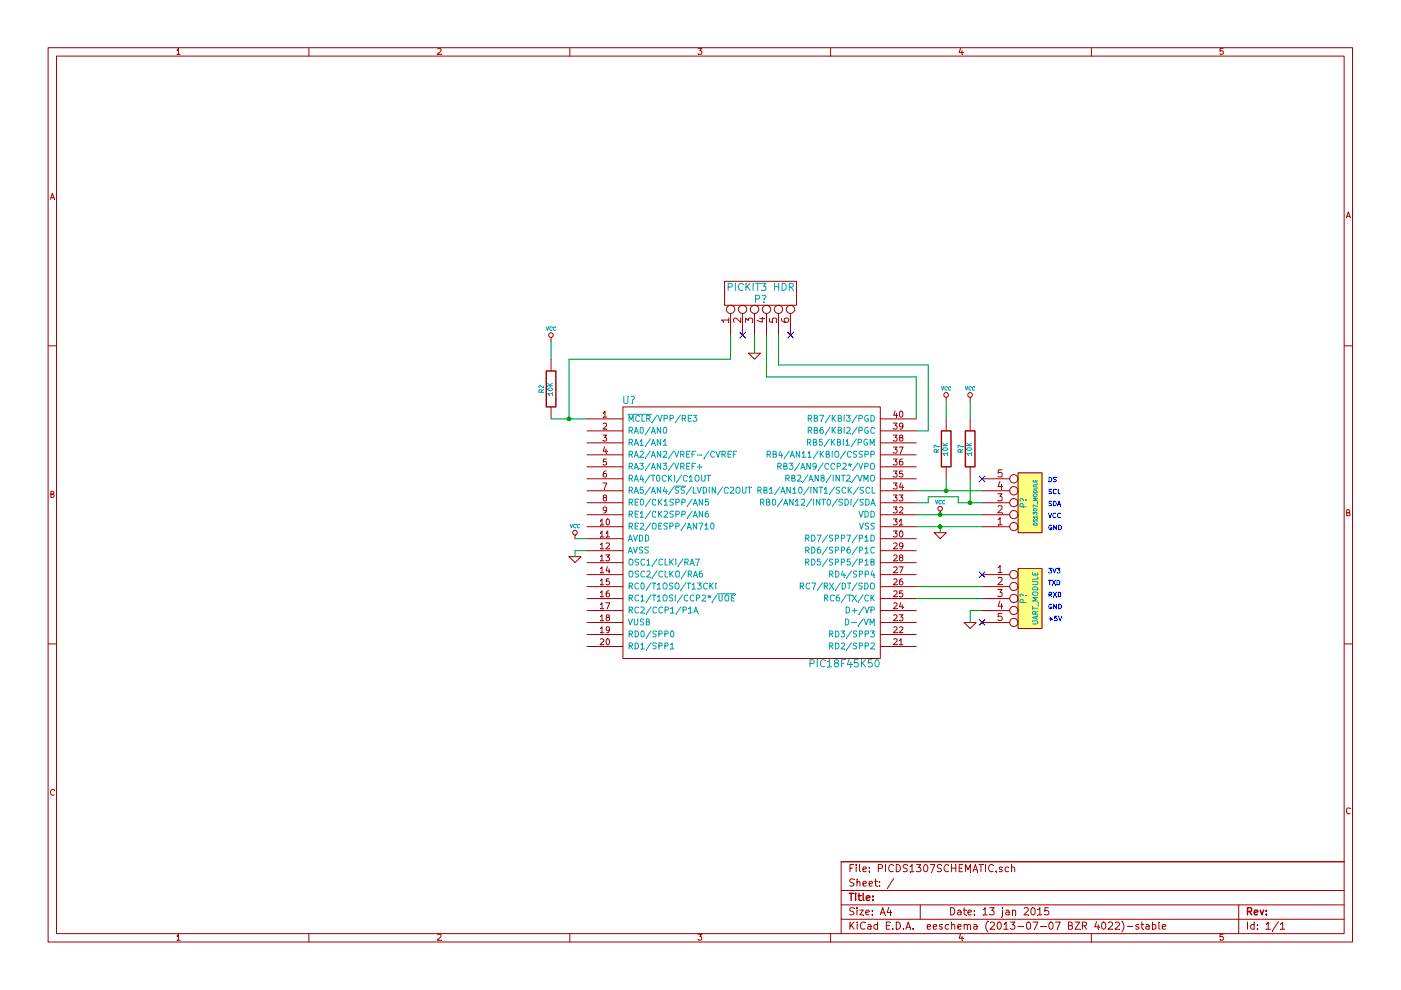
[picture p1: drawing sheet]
EESchema Schematic File Version 2
LIBS:power
LIBS:device
LIBS:transistors
LIBS:conn
LIBS:linear
LIBS:regul
LIBS:74xx
LIBS:cmos4000
LIBS:adc-dac
LIBS:memory
LIBS:xilinx
LIBS:special
LIBS:microcontrollers
LIBS:dsp
LIBS:microchip
LIBS:analog_switches
LIBS:motorola
LIBS:texas
LIBS:intel
LIBS:audio
LIBS:interface
LIBS:digital-audio
LIBS:philips
LIBS:display
LIBS:cypress
LIBS:siliconi
LIBS:opto
LIBS:atmel
LIBS:contrib
LIBS:valves
LIBS:MCPARTS
LIBS:PICDS1307SCHEMATIC-cache
EELAYER 27 0
EELAYER END
$Descr A4 11693 8268
encoding utf-8
Sheet 1 1
Title ""
Date "13 jan 2015"
Rev ""
Comp ""
Comment1 ""
Comment2 ""
Comment3 ""
Comment4 ""
$EndDescr
$Comp
L PIC18F45K50 U?
U 1 1
P 6300 4350
F 0 "U?" H 5250 5350 60  0000 C CNN
F 1 "PIC18F45K50" H 7050 3150 60  0000 C CNN
F 2 "~" H 6300 4350 60  0000 C CNN
F 3 "~" H 6300 4350 60  0000 C CNN
	1    6300 4350
	1    0    0    -1  
$EndComp
$Comp
L VCC #PWR?
U 1 1
P 7850 4300
F 0 "#PWR?" H 7850 4400 30  0001 C CNN
F 1 "VCC" H 7850 4400 30  0000 C CNN
F 2 "" H 7850 4300 60  0000 C CNN
F 3 "" H 7850 4300 60  0000 C CNN
	1    7850 4300
	1    0    0    -1  
$EndComp
$Comp
L GND #PWR?
U 1 1
P 7850 4450
F 0 "#PWR?" H 7850 4450 30  0001 C CNN
F 1 "GND" H 7850 4380 30  0001 C CNN
F 2 "" H 7850 4450 60  0000 C CNN
F 3 "" H 7850 4450 60  0000 C CNN
	1    7850 4450
	1    0    0    -1  
$EndComp
$Comp
L VCC #PWR?
U 1 1
P 4800 4500
F 0 "#PWR?" H 4800 4600 30  0001 C CNN
F 1 "VCC" H 4800 4600 30  0000 C CNN
F 2 "" H 4800 4500 60  0000 C CNN
F 3 "" H 4800 4500 60  0000 C CNN
	1    4800 4500
	1    0    0    -1  
$EndComp
$Comp
L GND #PWR?
U 1 1
P 4800 4650
F 0 "#PWR?" H 4800 4650 30  0001 C CNN
F 1 "GND" H 4800 4580 30  0001 C CNN
F 2 "" H 4800 4650 60  0000 C CNN
F 3 "" H 4800 4650 60  0000 C CNN
	1    4800 4650
	1    0    0    -1  
$EndComp
$Comp
L CONN_6 P?
U 1 1
P 6350 2450
F 0 "P?" V 6300 2450 60  0000 C CNN
F 1 "PICKIT3 HDR" V 6400 2450 60  0000 C CNN
F 2 "" H 6350 2450 60  0000 C CNN
F 3 "" H 6350 2450 60  0000 C CNN
	1    6350 2450
	0    -1   -1   0   
$EndComp
$Comp
L VCC #PWR?
U 1 1
P 4600 2850
F 0 "#PWR?" H 4600 2950 30  0001 C CNN
F 1 "VCC" H 4600 2950 30  0000 C CNN
F 2 "" H 4600 2850 60  0000 C CNN
F 3 "" H 4600 2850 60  0000 C CNN
	1    4600 2850
	1    0    0    -1  
$EndComp
$Comp
L R R?
U 1 1
P 4600 3250
F 0 "R?" V 4680 3250 40  0000 C CNN
F 1 "10K" V 4607 3251 40  0000 C CNN
F 2 "~" V 4530 3250 30  0000 C CNN
F 3 "~" H 4600 3250 30  0000 C CNN
	1    4600 3250
	-1   0    0    1   
$EndComp
NoConn ~ 6600 2800
NoConn ~ 6200 2800
$Comp
L GND #PWR?
U 1 1
P 6300 2950
F 0 "#PWR?" H 6300 2950 30  0001 C CNN
F 1 "GND" H 6300 2880 30  0001 C CNN
F 2 "" H 6300 2950 60  0000 C CNN
F 3 "" H 6300 2950 60  0000 C CNN
	1    6300 2950
	1    0    0    -1  
$EndComp
$Comp
L CONN_5 P?
U 1 1
P 8600 5000
F 0 "P?" V 8550 5000 50  0000 C CNN
F 1 "UART_MODULE" V 8650 5000 43  0000 C CNN
F 2 "" H 8600 5000 60  0000 C CNN
F 3 "" H 8600 5000 60  0000 C CNN
	1    8600 5000
	1    0    0    -1  
$EndComp
NoConn ~ 8200 4800
NoConn ~ 8200 5200
$Comp
L GND #PWR?
U 1 1
P 8100 5200
F 0 "#PWR?" H 8100 5200 30  0001 C CNN
F 1 "GND" H 8100 5130 30  0001 C CNN
F 2 "" H 8100 5200 60  0000 C CNN
F 3 "" H 8100 5200 60  0000 C CNN
	1    8100 5200
	1    0    0    -1  
$EndComp
Wire Wire Line
	7650 4400 8200 4400
Wire Wire Line
	7850 4400 7850 4450
Wire Wire Line
	7650 4300 8200 4300
Wire Wire Line
	4800 4500 4900 4500
Wire Wire Line
	4900 4600 4800 4600
Wire Wire Line
	4800 4600 4800 4650
Wire Wire Line
	4600 3000 4600 2850
Wire Wire Line
	4600 3500 4900 3500
Wire Wire Line
	4750 3500 4750 3000
Wire Wire Line
	4750 3000 6100 3000
Wire Wire Line
	6100 3000 6100 2800
Connection ~ 4750 3500
Wire Wire Line
	7650 3500 7650 3150
Wire Wire Line
	7650 3150 6400 3150
Wire Wire Line
	6400 3150 6400 2800
Wire Wire Line
	7750 3600 7650 3600
Wire Wire Line
	7750 3050 7750 3600
Wire Wire Line
	7750 3050 6500 3050
Wire Wire Line
	6500 3050 6500 2800
Wire Wire Line
	6300 2800 6300 2950
Wire Wire Line
	8200 5100 8100 5100
Wire Wire Line
	8100 5100 8100 5200
Wire Wire Line
	7650 5000 8200 5000
Wire Wire Line
	7650 4900 8200 4900
Text Notes 8750 4800 0    39   ~ 0
3V3
Text Notes 8750 4900 0    39   ~ 0
TXD
Text Notes 8750 5000 0    39   ~ 0
RXD
Text Notes 8750 5100 0    39   ~ 0
GND
Text Notes 8750 5200 0    39   ~ 0
+5V
$Comp
L CONN_5 P?
U 1 1
P 8600 4200
F 0 "P?" V 8550 4200 50  0000 C CNN
F 1 "DS1307_MODULE" V 8650 4200 31  0000 C CNN
F 2 "" H 8600 4200 60  0000 C CNN
F 3 "" H 8600 4200 60  0000 C CNN
	1    8600 4200
	1    0    0    1   
$EndComp
Text Notes 8750 4439 0    39   ~ 0
GND
Text Notes 8750 4339 0    39   ~ 0
VCC
Text Notes 8750 4239 0    39   ~ 0
SDA
Text Notes 8750 4139 0    39   ~ 0
SCL
Text Notes 8750 4039 0    39   ~ 0
DS
Connection ~ 7850 4300
Connection ~ 7850 4400
Wire Wire Line
	8200 4200 8000 4200
Wire Wire Line
	8000 4200 8000 4150
Wire Wire Line
	8000 4150 7750 4150
Wire Wire Line
	7750 4150 7750 4200
Wire Wire Line
	7750 4200 7650 4200
Wire Wire Line
	7650 4100 8200 4100
NoConn ~ 8200 4000
$Comp
L R R?
U 1 1
P 7900 3750
F 0 "R?" V 7980 3750 40  0000 C CNN
F 1 "10K" V 7907 3751 40  0000 C CNN
F 2 "~" V 7830 3750 30  0000 C CNN
F 3 "~" H 7900 3750 30  0000 C CNN
	1    7900 3750
	-1   0    0    1   
$EndComp
$Comp
L R R?
U 1 1
P 8100 3750
F 0 "R?" V 8180 3750 40  0000 C CNN
F 1 "10K" V 8107 3751 40  0000 C CNN
F 2 "~" V 8030 3750 30  0000 C CNN
F 3 "~" H 8100 3750 30  0000 C CNN
	1    8100 3750
	-1   0    0    1   
$EndComp
$Comp
L VCC #PWR?
U 1 1
P 7900 3350
F 0 "#PWR?" H 7900 3450 30  0001 C CNN
F 1 "VCC" H 7900 3450 30  0000 C CNN
F 2 "" H 7900 3350 60  0000 C CNN
F 3 "" H 7900 3350 60  0000 C CNN
	1    7900 3350
	1    0    0    -1  
$EndComp
$Comp
L VCC #PWR?
U 1 1
P 8100 3350
F 0 "#PWR?" H 8100 3450 30  0001 C CNN
F 1 "VCC" H 8100 3450 30  0000 C CNN
F 2 "" H 8100 3350 60  0000 C CNN
F 3 "" H 8100 3350 60  0000 C CNN
	1    8100 3350
	1    0    0    -1  
$EndComp
Wire Wire Line
	7900 3500 7900 3350
Wire Wire Line
	8100 3350 8100 3500
Wire Wire Line
	7900 4000 7900 4100
Connection ~ 7900 4100
Wire Wire Line
	8100 4000 8100 4200
Connection ~ 8100 4200
$EndSCHEMATC
